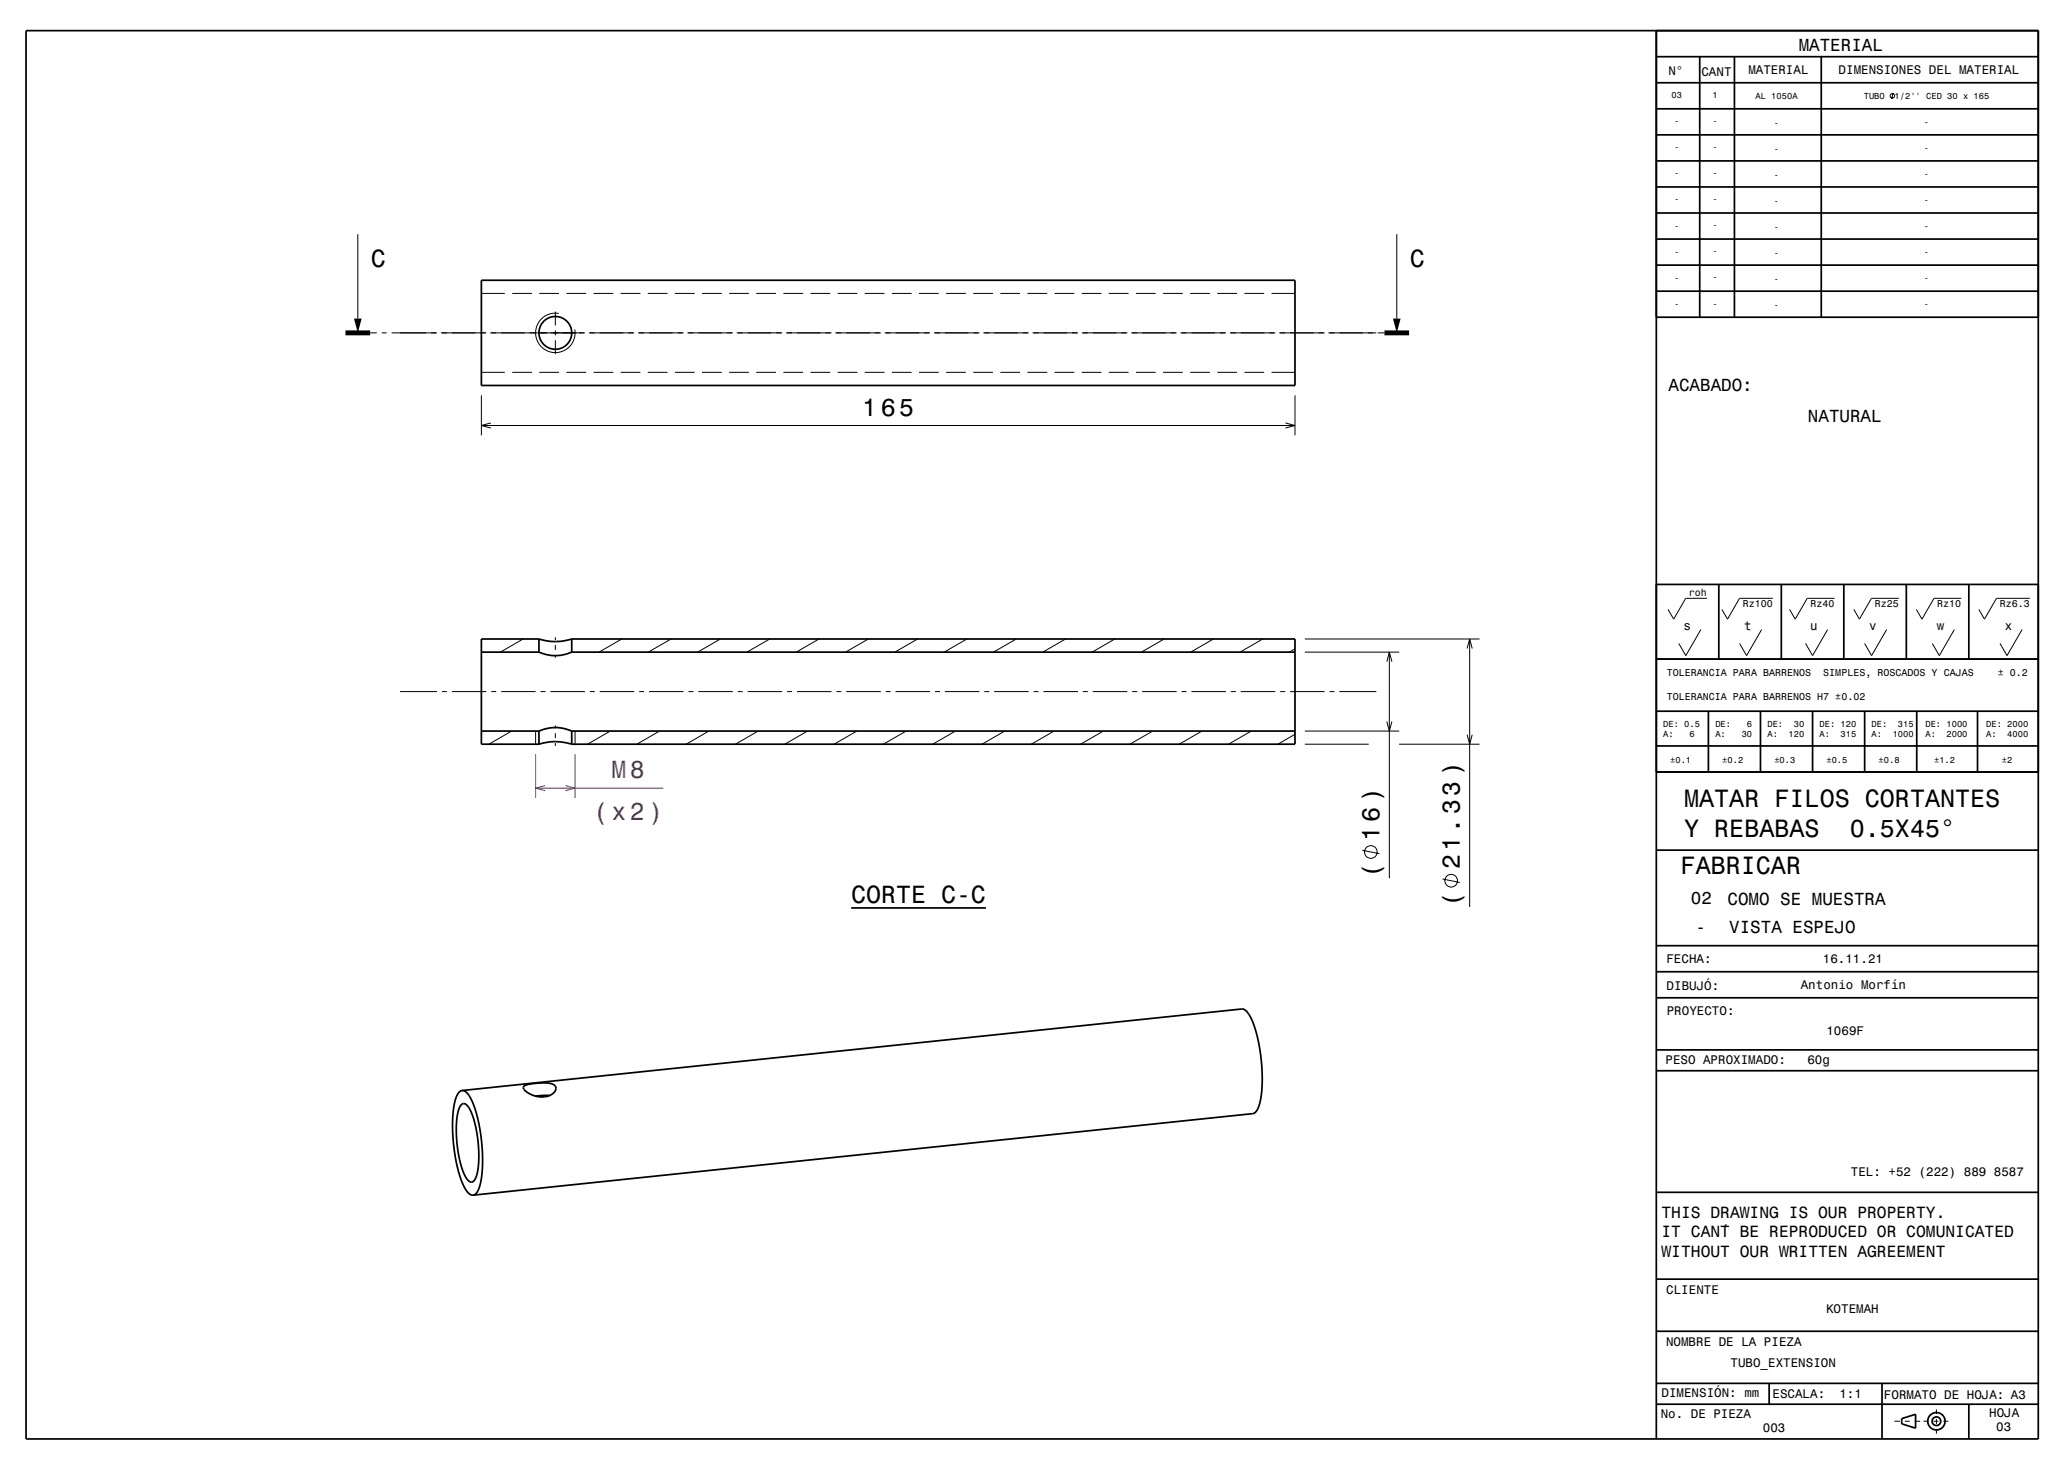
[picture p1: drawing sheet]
<svg xmlns="http://www.w3.org/2000/svg" width="420mm" height="297mm" viewBox="0 0 420 297" stroke-linecap="round" stroke-linejoin="round" font-family="sans-serif">
<g fill="none" stroke="#000" stroke-width=".2">
<path d="M383.9 18.8l-.3 1.2M72.6 47.5v17.1M97.6 59.5h4.8M103.9 59.5h4M109.4 59.5h4M114.9 59.5h4M120.4 59.5h4M125.9 59.5h4M131.4 59.5h4M136.9 59.5h4M142.4 59.5h4M147.9 59.5h4"/>
<path d="M153.4 59.5h4M158.9 59.5h4M164.4 59.5h4M169.9 59.5h4M175.4 59.5h4M180.9 59.5h4M186.4 59.5h4M191.9 59.5h4M197.4 59.5h4M202.9 59.5h4M208.4 59.5h4M213.9 59.5h4"/>
<path d="M219.4 59.5h4M224.9 59.5h4M230.4 59.5h4M235.9 59.5h4M241.4 59.5h4M246.9 59.5h4M252.4 59.5h4M257.9 59.5h4.7M283.3 47.5v17.1M75.1 67.5h1.3M77.4 67.5h1M79.4 67.5h9.2"/>
<path d="M89.4 67.5h9.2M97.6 75.5h4.8M99.4 67.5h19.2M103.9 75.5h4M109.4 75.5h4M112.6 63.2v2.8M112.6 67v1M112.6 69v2.8M113.3 63.5a4 4 0 0 0-4.7 3.8 4 4 0 0 0 4.3 4.2 4 4 0 0 0 3.7-4.7M114.9 75.5h4M119.4 67.5h9.2M120.4 75.5h4"/>
<path d="M125.9 75.5h4M129.4 67.5h9.2M131.4 75.5h4M136.9 75.5h4M139.4 67.5h9.2M142.4 75.5h4M147.9 75.5h4M149.4 67.5h9.2M153.4 75.5h4M158.9 75.5h4M159.4 67.5h9.2M164.4 75.5h4"/>
<path d="M169.4 67.5h9.2M169.9 75.5h4M175.4 75.5h4M179.4 67.5h9.2M180.9 75.5h4M186.4 75.5h4M189.4 67.5h9.2M191.9 75.5h4M197.4 75.5h4M199.4 67.5h9.2M202.9 75.5h4M208.4 75.5h4"/>
<path d="M209.4 67.5h9.2M213.9 75.5h4M219.4 75.5h4M219.4 67.5h9.2M224.9 75.5h4M229.4 67.5h9.2M230.4 75.5h4M235.9 75.5h4M239.4 67.5h9.2M241.4 75.5h4M246.9 75.5h4M249.4 67.5h9.2"/>
<path d="M252.4 75.5h4M257.9 75.5h4.7M259.4 67.5h9.2M269.4 67.5h9.7M279.4 67.5h1.4M97.6 80.1v8.2M97.6 86.3h165M99.6 85.7l-2 .6 2 .5M260.7 85.7l1.9 .6-1.9 .5M262.6 80.1v8.2M106.1 129.5l-4.6 2.7M112.6 129.2v.6"/>
<path d="M112.6 130.8v1M112.6 132.8v.5M116.1 129.5l-.2 .1M126.1 129.5l-4.6 2.7M136.1 129.5l-4.6 2.7M146.1 129.5l-4.6 2.7M156.1 129.5l-4.6 2.7M166.1 129.5l-4.6 2.7M176.1 129.5l-4.6 2.7M186.1 129.5l-4.6 2.7M196.1 129.5l-4.6 2.7M206.1 129.5l-4.6 2.7"/>
<path d="M216.1 129.5l-4.6 2.7M226.1 129.5l-4.6 2.7M236.1 129.5l-4.6 2.7M246.1 129.5l-4.6 2.7M256.1 129.5l-4.6 2.7M262.6 131.5l-1.1 .7M264.6 132.2h19.2M264.6 129.5h35.5M281.2 134.1l.6-1.9 .5 1.9M281.8 132.2v45.8M297.5 131.5l.6-2 .5 2M298.1 129.5v54.4"/>
<path d="M344.9 127.6l-3 5.3-1.4-2.4M346.2 121.3h-4.3l-2.5 4.2-1.1-2M357.3 127.6l-3.1 5.3-1.4-2.4M359.5 121.3h-6.7l-2.5 4.2-1.1-2M370.6 127.6l-3 5.3-1.4-2.4M372.1 121.3h-5.6l-2.4 4.2-1.2-2M382.6 127.6l-3 5.3-1.5-2.4M385.1 121.3h-5.6l-2.4 4.2-1.1-2M396.3 127.6l-3 5.3-1.4-2.4M397.8 121.3h-5.6l-2.4 4.2-1.2-2M410.1 127.6l-3.1 5.3-1.4-2.4M411.7 121.3h-6.8l-2.4 4.2-1.2-2"/>
<path d="M81.1 140.2h7.5M89.6 140.2h1M91.6 140.2h7M99.6 140.2h1M101.6 140.2h7M103.8 148.2l-4.6 2.7M108.6 148.2v2.7M109.3 150.8l-.1 .1M109.6 140.2h1M111.6 140.2h7M112.6 147.1v.6M112.6 148.6v1"/>
<path d="M112.6 150.7v.5M116.6 148.2v2.7M119.6 140.2h1M121.6 140.2h7M123.8 148.2l-4.6 2.7M129.6 140.2h1M131.6 140.2h7M133.8 148.2l-4.6 2.7M139.6 140.2h1M141.6 140.2h7M143.8 148.2l-4.6 2.7M149.6 140.2h1"/>
<path d="M151.6 140.2h7M153.8 148.2l-4.6 2.7M159.6 140.2h1M161.6 140.2h7M163.8 148.2l-4.6 2.7M169.6 140.2h1M171.6 140.2h7M173.8 148.2l-4.7 2.7M179.6 140.2h1M181.6 140.2h7M183.8 148.2l-4.6 2.7M189.6 140.2h1"/>
<path d="M191.6 140.2h7M193.8 148.2l-4.6 2.7M199.6 140.2h1M201.6 140.2h7M203.8 148.2l-4.6 2.7M209.6 140.2h1M211.6 140.2h7M213.8 148.2l-4.6 2.7M219.6 140.2h1M221.6 140.2h7M223.8 148.2l-4.6 2.7M229.6 140.2h1"/>
<path d="M231.6 140.2h7M233.8 148.2l-4.6 2.7M239.6 140.2h1M241.6 140.2h7M243.8 148.2l-4.6 2.7M249.6 140.2h1M251.6 140.2h7M253.8 148.2l-4.6 2.7M259.6 140.2h1M261.6 140.2h7M262.6 148.9l-3.4 2M264.6 148.2h19.2"/>
<path d="M264.6 150.9h13M269.6 140.2h1M271.6 140.2h7.5M281.2 146.3l.6 1.9 .5-1.9M283.7 150.9h16.4M297.5 148.9l.6 2 .5-2M276.3 172.4l3.5 .7M292.6 178.2l3.5 .7M384.2 288.1h1.1M386.3 288.1h1M388.3 288.1h1.1M390.1 288.1h1"/>
<path d="M392.1 288.1h1M392.7 285.7v1M392.7 287.7v1M392.7 289.7v.9M394.1 288.1h1"/>
<circle cx="383.8" cy="19.4" r=".45"/>
<circle cx="278" cy="172.7" r="1.28"/>
<circle cx="294.3" cy="178.5" r="1.28"/>
</g>
<path d="M108.6 152.9v8.9M108.6 159.8h25.9M110.6 159.3l-2 .5 2 .5M114.7 159.3l1.9 .5-1.9 .5M116.6 152.9v8.9" fill="none" stroke="#800080" stroke-width=".2"/>
<g fill="none" stroke="#000" stroke-width=".35">
<path d="M5.3 6.2h408.1v285.5h-408.1zM335.9 6.2v285.5M335.9 16.8h77.4M335.9 11.5h77.4M344.7 11.5v52.8M351.7 11.5v52.8M369.4 11.5v52.8M335.9 37.9h77.4M335.9 32.6h77.4M335.9 27.3h77.4M335.9 22.1h77.4M97.6 56.8h165v21.3h-165z"/>
<path d="M335.9 59h77.5M335.9 53.7h77.4M335.9 48.5h77.4M335.9 43.2h77.4M335.9 64.3h77.5M335.9 118.5h77.5M348.6 118.5v15.1M361.3 118.5v15.1M373.9 118.5v15.1M386.6 118.5v15.1M399.3 118.5v15.1M97.6 132.2h11.7"/>
<path d="M109.3 132.2a8 8 0 0 0 6.6 0M109.3 129.5a10.7 10.7 0 0 0 6.6 0M109.3 129.5h-11.7v21.4h11.7M109.3 129.5v2.7M115.9 129.5h146.7v21.4h-146.7M115.9 132.2h146.7M115.9 129.5v2.7M335.9 133.6h77.5M97.6 148.2h11.7M109.3 148.2a8 8 0 0 1 6.6 0M109.3 150.9a10.7 10.7 0 0 1 6.6 0M109.3 148.2v2.7"/>
<path d="M115.9 148.2v2.7M115.9 148.2h146.7M335.9 156.5h77.5M335.9 144.2h77.5M335.9 151.2h77.5M346.5 144.2v12.3M357 144.2v12.3M367.6 144.2v12.3M378.2 144.2v12.3M388.7 144.2v12.3M401 144.2v12.3M335.9 172.4h77.5"/>
<path d="M172.6 184.1h27.3M335.9 191.7h77.5M335.9 197h77.5M335.9 202.3h77.5M335.9 217.1h77.5M335.9 212.8h77.5M93.6 223.9a.98 .98 0 0 1 1.5 .7l1 2.5 .8 3.9 .2 3.9-.4 3.1a1.58 1.58 0 0 1-1.2 1.6 4.4 4.4 0 0 1-1.9-3.1l-.8-3.7-.3-4.1 .4-3.2 .3-.9zM93.7 221.1l158.2-16.5a3.1 3.1 0 0 1 2 2.3l.7 1.9 .6 2.2 .7 5.4v4.8l-.4 2.2-.4 1.4a1.48 1.48 0 0 1-1.1 1l-158.1 16.5M93.7 221.1a2.68 2.68 0 0 0-1.5 2.4l-.3 2-.1 2.3 .3 5.4 1.1 5 .8 2.1 .7 1.3a1.47 1.47 0 0 0 1.2 .7M93.7 221.1a3.1 3.1 0 0 1 2.1 2.3l.7 2 .6 2.1 .7 5.4v4.8l-.4 2.2-.5 1.5a1.47 1.47 0 0 1-1 .9M106.2 220.2a10 10 0 0 1 6-.4 1.02 1.02 0 0 1 .6 1 1.02 1.02 0 0 1-.7 .9 4.5 4.5 0 0 1-6-1.2zM111.5 222.1l-2.9 .1"/>
<path d="M335.9 259.3h77.5M335.9 241.7h77.5M335.9 269.9h77.5M335.9 284.7h77.5M335.9 280.5h77.5M358.8 280.5v4.2M381.7 280.5v11.2M385.7 287.6l2.8-.9v2.8l-2.8-.8zM399.3 284.7v7"/>
<circle cx="112.6" cy="67.5" r="3.3"/>
<circle cx="392.7" cy="288.1" r="1.76"/>
<circle cx="392.7" cy="288.1" r=".88"/>
</g>
<path d="M70.1 67.5h5M280.8 67.5h5" fill="none" stroke="#000" stroke-width="1" stroke-linecap="butt"/>
<g fill="#000">
<path d="M71.8 64.6h1.5l-.7 2.9z" fill-rule="evenodd"/>
<path d="M282.5 64.6h1.5l-.7 2.9z" fill-rule="evenodd"/>
</g>
<g font-size="5.1">
<text x="341.5" y="163.5">MATAR FILOS CORTANTES</text>
<text x="341.5" y="169.6">Y REBABAS</text>
<text x="375.1" y="169.6">0.5X45°</text>
<text x="340.8" y="177.2">FABRICAR</text>
</g>
<g font-size="5">
<text x="75.2" y="54.2">C</text>
<text x="285.9" y="54.2">C</text>
<text x="174.9" y="84.3">165</text>
<text x="279.8" y="170.4" transform="rotate(-90 279.8 170.4)">16 )</text>
<text x="279.8" y="178" transform="rotate(-90 279.8 178)">(</text>
<text x="296.1" y="176.3" transform="rotate(-90 296.1 176.3)">21.33 )</text>
<text x="172.6" y="183.1">CORTE C-C</text>
<text x="296.1" y="183.9" transform="rotate(-90 296.1 183.9)">(</text>
</g>
<g font-size="5" fill="#800080">
<text x="124" y="157.8">M8</text>
<text x="120.3" y="166.3">(x2)</text>
</g>
<g font-size="3.6">
<text x="364.8" y="10.3">MATERIAL</text>
<text x="338.4" y="79.3">ACABADO:</text>
<text x="366.7" y="85.6">NATURAL</text>
<text x="342.9" y="183.3">02</text>
<text x="350.3" y="183.5">COMO SE MUESTRA</text>
<text x="343.9" y="189.2">-</text>
<text x="350.7" y="189.1">VISTA ESPEJO</text>
</g>
<g font-size="3.3">
<text x="337" y="246.8">THIS DRAWING IS OUR PROPERTY.</text>
<text x="337" y="250.8">IT CAN´T BE REPRODUCED OR COMUNICATED</text>
<text x="337" y="254.7">WITHOUT OUR WRITTEN AGREEMENT</text>
</g>
<g font-size="2.5">
<text x="338.3" y="15.2">N°</text>
<text x="345.1" y="15.3">CANT</text>
<text x="354.6" y="15">MATERIAL</text>
<text x="372.9" y="15">DIMENSIONES DEL MATERIAL</text>
<text x="341.4" y="127.6">s</text>
<text x="353.7" y="127.6">t</text>
<text x="367.1" y="127.6">u</text>
<text x="379.1" y="127.6">v</text>
<text x="392.8" y="127.6">w</text>
<text x="406.6" y="127.6">x</text>
<text x="338" y="195.2">FECHA:</text>
<text x="369.7" y="195.2">16.11.21</text>
<text x="338" y="200.7">DIBUJÓ:</text>
<text x="365.2" y="200.5">Antonio Morfín</text>
<text x="338" y="205.8">PROYECTO:</text>
<text x="370.4" y="209.8">1069F</text>
<text x="337.8" y="215.7">PESO APROXIMADO:</text>
<text x="366.5" y="215.8">60g</text>
<text x="375.4" y="238.4">TEL: +52 (222) 889 8587</text>
<text x="337.9" y="262.3">CLIENTE</text>
<text x="370.3" y="266.2">KOTEMAH</text>
<text x="337.9" y="272.9">NOMBRE DE LA PIEZA</text>
<text x="351" y="277.2">TUBO_EXTENSION</text>
<text x="336.8" y="287.4">No. DE PIEZA</text>
<text x="337" y="283.3">DIMENSIÓN: mm</text>
<text x="359.5" y="283.4">ESCALA:</text>
<text x="373" y="283.4">1:1</text>
<text x="382.1" y="283.6">FORMATO DE HOJA: A3</text>
<text x="403.4" y="287.2">HOJA</text>
<text x="357.5" y="290.4">003</text>
<text x="404.8" y="290.1">03</text>
</g>
<g font-size="2">
<text x="342.5" y="120.9">roh</text>
<text x="353.4" y="123.1">Rz100</text>
<text x="367.2" y="123.1">Rz40</text>
<text x="380.2" y="123.1">Rz25</text>
<text x="392.9" y="123.1">Rz10</text>
<text x="405.5" y="123.1">Rz6.3</text>
<text x="338" y="137">TOLERANCIA PARA BARRENOS</text>
<text x="369.8" y="137">SIMPLES, ROSCADOS Y CAJAS</text>
<text x="405.2" y="137">± 0.2</text>
<text x="338" y="141.9">TOLERANCIA PARA BARRENOS H7 ±0.02</text>
</g>
<g font-size="1.8">
<text x="339" y="19.9">03</text>
<text x="347.3" y="19.9">1</text>
<text x="356" y="20.2">AL 1050A</text>
<text x="378" y="20">TUBO</text>
<text x="384.2" y="20">1/2'' CED 30 x 165</text>
<text x="339.5" y="25.2">-</text>
<text x="347.3" y="25.2">-</text>
<text x="359.8" y="25.4">-</text>
<text x="390.2" y="25.3">-</text>
<text x="339.5" y="30.5">-</text>
<text x="339.5" y="35.8">-</text>
<text x="347.3" y="30.5">-</text>
<text x="347.3" y="35.7">-</text>
<text x="359.8" y="30.7">-</text>
<text x="390.2" y="30.6">-</text>
<text x="390.2" y="35.9">-</text>
<text x="339.5" y="41">-</text>
<text x="347.3" y="41">-</text>
<text x="359.8" y="36">-</text>
<text x="359.8" y="41.3">-</text>
<text x="390.2" y="41.2">-</text>
<text x="339.5" y="46.3">-</text>
<text x="347.3" y="46.3">-</text>
<text x="359.8" y="46.6">-</text>
<text x="390.2" y="46.5">-</text>
<text x="339.5" y="51.6">-</text>
<text x="347.3" y="51.6">-</text>
<text x="359.8" y="51.9">-</text>
<text x="390.2" y="51.7">-</text>
<text x="339.5" y="56.9">-</text>
<text x="347.3" y="56.9">-</text>
<text x="359.8" y="57.2">-</text>
<text x="390.2" y="57">-</text>
<text x="339.5" y="62.2">-</text>
<text x="347.3" y="62.1">-</text>
<text x="359.8" y="62.4">-</text>
<text x="390.2" y="62.3">-</text>
<text x="337.3" y="147.3">DE: 0.5</text>
<text x="337.3" y="149.4">A:</text>
<text x="342.7" y="149.4">6</text>
<text x="347.9" y="147.3">DE:</text>
<text x="347.9" y="149.4">A:</text>
<text x="353.2" y="149.4">30</text>
<text x="354.3" y="147.3">6</text>
<text x="358.4" y="147.3">DE:</text>
<text x="358.4" y="149.4">A:</text>
<text x="362.7" y="149.4">120</text>
<text x="363.8" y="147.3">30</text>
<text x="369" y="147.3">DE: 120</text>
<text x="369" y="149.4">A:</text>
<text x="373.3" y="149.4">315</text>
<text x="379.6" y="147.3">DE:</text>
<text x="379.6" y="149.4">A:</text>
<text x="383.8" y="149.4">1000</text>
<text x="384.9" y="147.3">315</text>
<text x="390.5" y="147.3">DE: 1000</text>
<text x="390.5" y="149.4">A:</text>
<text x="394.8" y="149.4">2000</text>
<text x="402.8" y="147.3">DE: 2000</text>
<text x="402.8" y="149.4">A:</text>
<text x="407.1" y="149.4">4000</text>
<text x="338.7" y="154.7">±0.1</text>
<text x="349.3" y="154.7">±0.2</text>
<text x="359.8" y="154.7">±0.3</text>
<text x="370.4" y="154.7">±0.5</text>
<text x="381" y="154.7">±0.8</text>
<text x="392.2" y="154.7">±1.2</text>
<text x="406" y="154.7">±2</text>
</g>
</svg>
